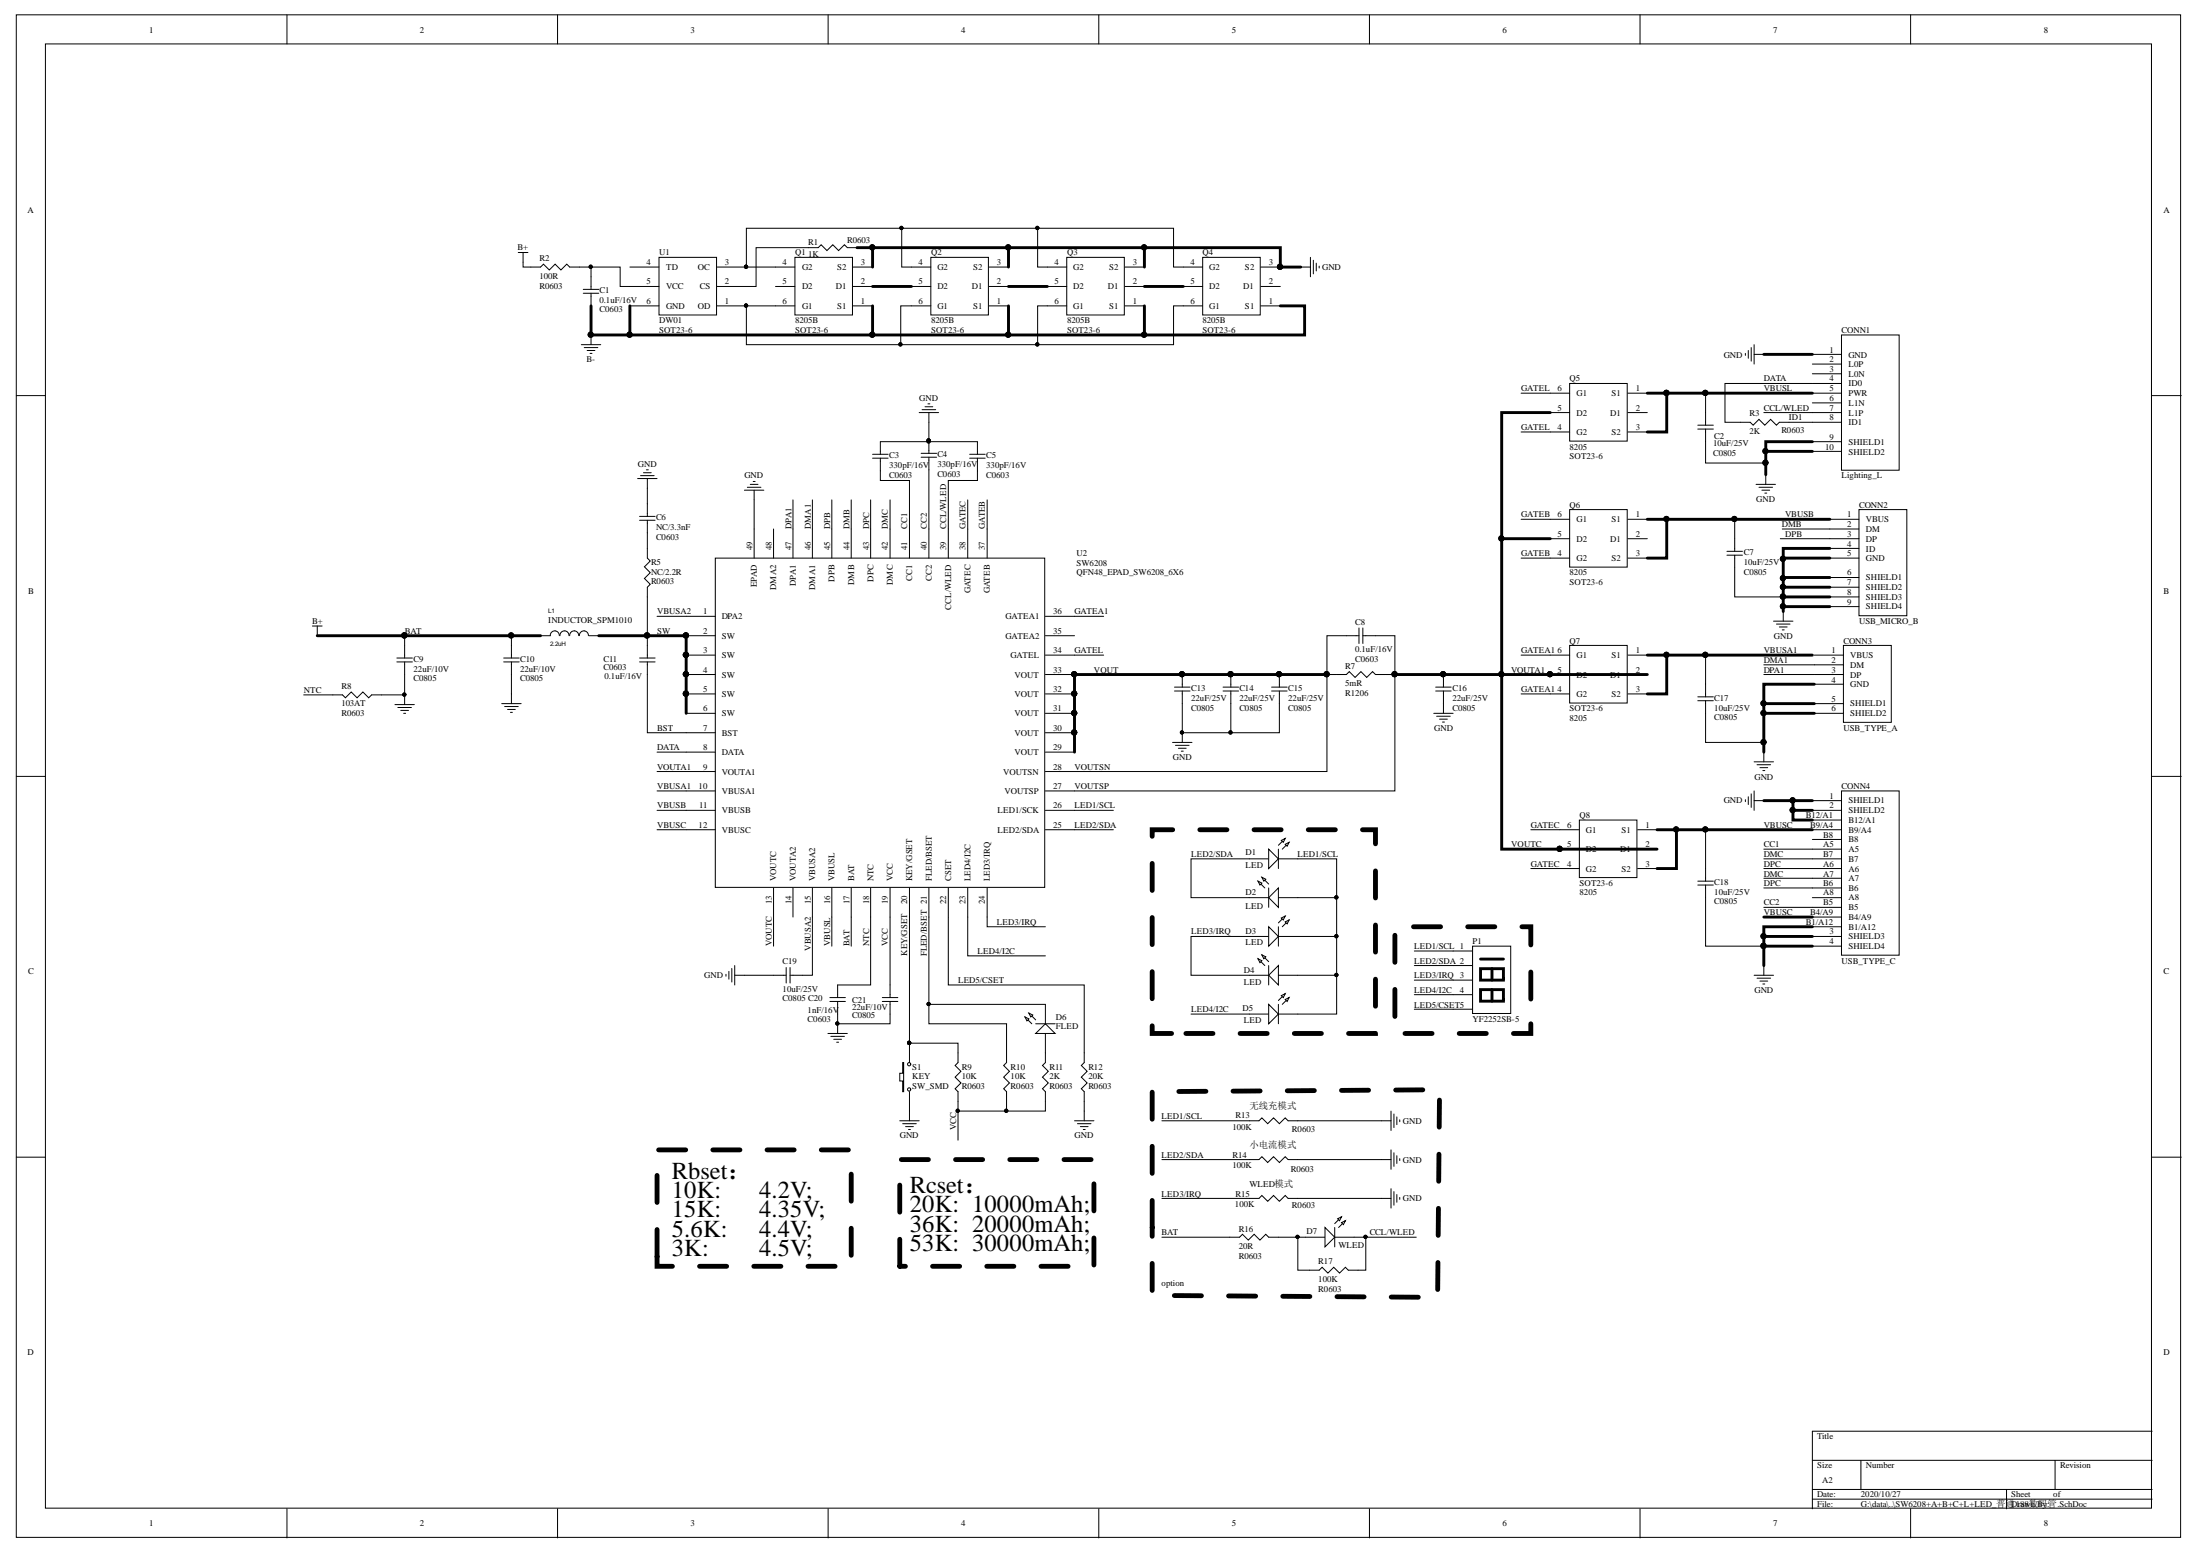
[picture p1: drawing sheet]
# Altium project SW6208+A+B+C+L+LED_普通188数码管.PrjPCB
1 sheet, 59 parts. Net scope: global (net labels, ports and power ports of the same name join across sheets).

## Sheet SW6208+A+B+C+L+LED_普通188数码管.SchDoc
size A2

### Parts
C1  0.1uF/16V  [C0603]
C2  10uF/25V  [C0805]
C3  330pF/16V  [C0603]
C4  330pF/16V  [C0603]
C5  330pF/16V  [C0603]
C6  NC/3.3nF  [C0603]
C7  10uF/25V  [C0805]
C8  0.1uF/16V  [C0603]
C9  22uF/10V  [C0805]
C10  22uF/10V  [C0805]
C11  0.1uF/16V  [C0603]
C13  22uF/25V  [C0805]
C14  22uF/25V  [C0805]
C15  22uF/25V  [C0805]
C16  22uF/25V  [C0805]
C17  10uF/25V  [C0805]
C18  10uF/25V  [C0805]
C19  10uF/25V  [C0805]
C20  1nF/16V  [C0603]
C21  22uF/10V  [C0805]
CONN1  Lighting_L  [Lighting]
CONN2  USB_MICRO_B  [USB_MICRO_B]
CONN3  USB_TYPE_A  [USB_TYPE_A]
CONN4  USB_TYPE_C  [USB_TYPE_C]
D1  LED  [LED0603]
D2  LED  [LED0603]
D3  LED  [LED0603]
D4  LED  [LED0603]
D5  LED  [LED0603]
D6  FLED  [LED0603]
D7  WLED  [LED_5MM]
L1  2.2uH  [INDUCTOR_SPM1010]
P1  YF2252SB-5  [LED_Display_5]
Q1  8205B  [SOT23-6]
Q2  8205B  [SOT23-6]
Q3  8205B  [SOT23-6]
Q4  8205B  [SOT23-6]
Q5  8205  [SOT23-6]
Q6  8205  [SOT23-6]
Q7  Footprinf: SOT23-6  [SOT-23-6]  (hidden comment: 8205)
Q8  Footprinf: SOT23-6  [SOT-23-6]  (hidden comment: 8205)
R1  1K  [R0603]
R2  100R  [R0603]
R3  2K  [R0603]
R5  NC/2.2R  [R0603]
R7  5mR  [R1206]
R8  103AT  [R0603]
R9  10K  [R0603]
R10  10K  [R0603]
R11  2K  [R0603]
R12  20K  [R0603]
R13  100K  [R0603]
R14  100K  [R0603]
R15  100K  [R0603]
R16  20R  [R0603]
R17  100K  [R0603]
S1  KEY  [SW_SMD]
U1  DW01  [SOT23-6]
U2  SW6208  Footprint: QFN48_EPAD_SW6208_6X6  [QFN48_6X6_EPAD]

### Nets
B-: C1.1 Q1.1(S1) Q2.1(S1) Q3.1(S1) Q4.1(S1) U1.6(GND)
BAT: C9.2 C10.2 L1.1 R2.1 R16.1 U2.17(BAT)  [also labelled B+]
GND: C2.1 C3.2 C4.2 C5.2 C6.2 C7.1 C9.1 C10.1 C13.1 C14.1 C15.1 C16.1 C17.1 C18.1 C19.1 C20.2 C21.2 CONN1.1(GND) CONN1.9(SHIELD1) CONN1.10(SHIELD2) CONN2.4(ID) CONN2.5(GND) CONN2.6(SHIELD1) CONN2.7(SHIELD2) CONN2.8(SHIELD3) CONN2.9(SHIELD4) CONN3.4(GND) CONN3.5(SHIELD1) CONN3.6(SHIELD2) CONN4.1(SHIELD1) CONN4.2(SHIELD2) CONN4.3(SHIELD3) CONN4.4(SHIELD4) CONN4.B1/A12 CONN4.B12/A1 Q1.3(S2) Q2.3(S2) Q3.3(S2) Q4.3(S2) R1.2 R8.1 R12.1 R13.2 R14.2 R15.2 S1.1 U2.49(EPAD)
BST: C11.1 U2.7(BST)
CC1: C3.1 CONN4.A5 U2.41(CC1)
CC2: C4.1 CONN4.B5 U2.40(CC2)
CCL/WLED: C5.1 CONN1.7(L1P) D7.2(K) R17.2 U2.39(CCL/WLED)
DATA: CONN1.4(ID0) R3.2 U2.8(DATA)
DMA1: CONN3.2(DM) U2.46(DMA1)
DMB: CONN2.2(DM) U2.44(DMB)
DMC: CONN4.A7 CONN4.B7 U2.42(DMC)
DPA1: CONN3.3(DP) U2.47(DPA1)
DPB: CONN2.3(DP) U2.45(DPB)
DPC: CONN4.A6 CONN4.B6 U2.43(DPC)
FLED/BSET: D6.2(K) R10.2 U2.21(FLED/BSET)
GATEA1: Q7.4(G2) Q7.6(G1) U2.36(GATEA1)
GATEB: Q6.4(G2) Q6.6(G1) U2.37(GATEB)
GATEC: Q8.4(G2) Q8.6(G1) U2.38(GATEC)
GATEL: Q5.4(G2) Q5.6(G1) U2.34(GATEL)
ID1: CONN1.8(ID1) R3.1
KEY/GSET: R9.2 S1.2 U2.20(KEY/GSET)
LED1/SCL: D1.2(K) D2.1(A) D3.2(K) D4.1(A) D5.2(K) P1.1(F) R13.1 U2.26(LED1/SCK)
LED2/SDA: D1.1(A) D2.2(K) P1.2(C) R14.1 U2.25(LED2/SDA)
LED3/IRQ: D3.1(A) D4.2(K) P1.3(D) R15.1 U2.24(LED3/IRQ)
LED4/I2C: D5.1(A) P1.4(E) U2.23(LED4/I2C)
LED5/CSET: P1.5(G) R12.2 U2.22(CSET)
NTC: C20.1 R8.2 U2.18(NTC)
SW: C11.2 L1.2 R5.2 U2.2(SW) U2.3(SW) U2.4(SW) U2.5(SW) U2.6(SW)
VBUSA1: C17.2 Q7.1(S1) Q7.3(S2) U2.10(VBUSA1)
VBUSA2: C19.2 U2.1(DPA2) U2.15(VBUSA2)
VBUSB: C7.2 CONN2.1(VBUS) Q6.1(S1) Q6.3(S2) U2.11(VBUSB)
VBUSC: C18.2 CONN4.B4/A9 CONN4.B9/A4 Q8.1(S1) Q8.3(S2) U2.12(VBUSC)
VBUSL: C2.2 CONN1.5(PWR) Q5.1(S1) Q5.3(S2) U2.16(VBUSL)
VCC: C21.1 R9.1 R10.1 R11.1 U2.19(VCC)
VOUT: C8.1 C13.2 C14.2 C15.2 R7.1 U2.28(VOUTSN) U2.29(VOUT) U2.30(VOUT) U2.31(VOUT) U2.32(VOUT) U2.33(VOUT)  [also labelled VOUTSN]
VOUTA1: C8.2 C16.2 Q5.5(D2) Q6.5(D2) Q7.2(D1) Q7.5(D2) Q8.2(D1) Q8.5(D2) R7.2 U2.9(VOUTA1) U2.13(VOUTC) U2.27(VOUTSP)  [also labelled VOUTC, VOUTSP]
NetC1_2: C1.2 R2.2 U1.5(VCC)
NetC6_1: C6.1 R5.1
NetD6_1: D6.1(A) R11.2
NetD7_1: D7.1(A) R16.2 R17.1
NetQ1_2: Q1.2(D1) Q2.5(D2)
NetQ1_4: Q1.4(G2) Q2.4(G2) Q3.4(G2) Q4.4(G2) U1.3(OC)
NetQ1_6: Q1.6(G1) Q2.6(G1) Q3.6(G1) Q4.6(G1) U1.1(OD)
NetQ2_2: Q2.2(D1) Q3.5(D2)
NetQ3_2: Q3.2(D1) Q4.5(D2)
NetR1_1: R1.1 U1.2(CS)

Not connected (* = marked no-connect by the designer): CONN1 2(L0P) 3(L0N) 6(L1N); CONN3 1(VBUS); CONN4 A8 B8; Q1 5(D2); Q4 2(D1); Q5 2(D1); Q6 2(D1); U1 4(TD); U2 14(VOUTA2) 35(GATEA2) 48(DMA2)

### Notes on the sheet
- (near R13) 无线充模式
- (near R14) 小电流模式
- Rbset：
- 10K:      4.2V;
- Rcset：
- 20K:  10000mAh;
- (near R15) WLED模式
- 15K:      4.35V;
- 5.6K:     4.4V;
- 3K:        4.5V;
- 36K:  20000mAh;
- 53K:  30000mAh;
- option
